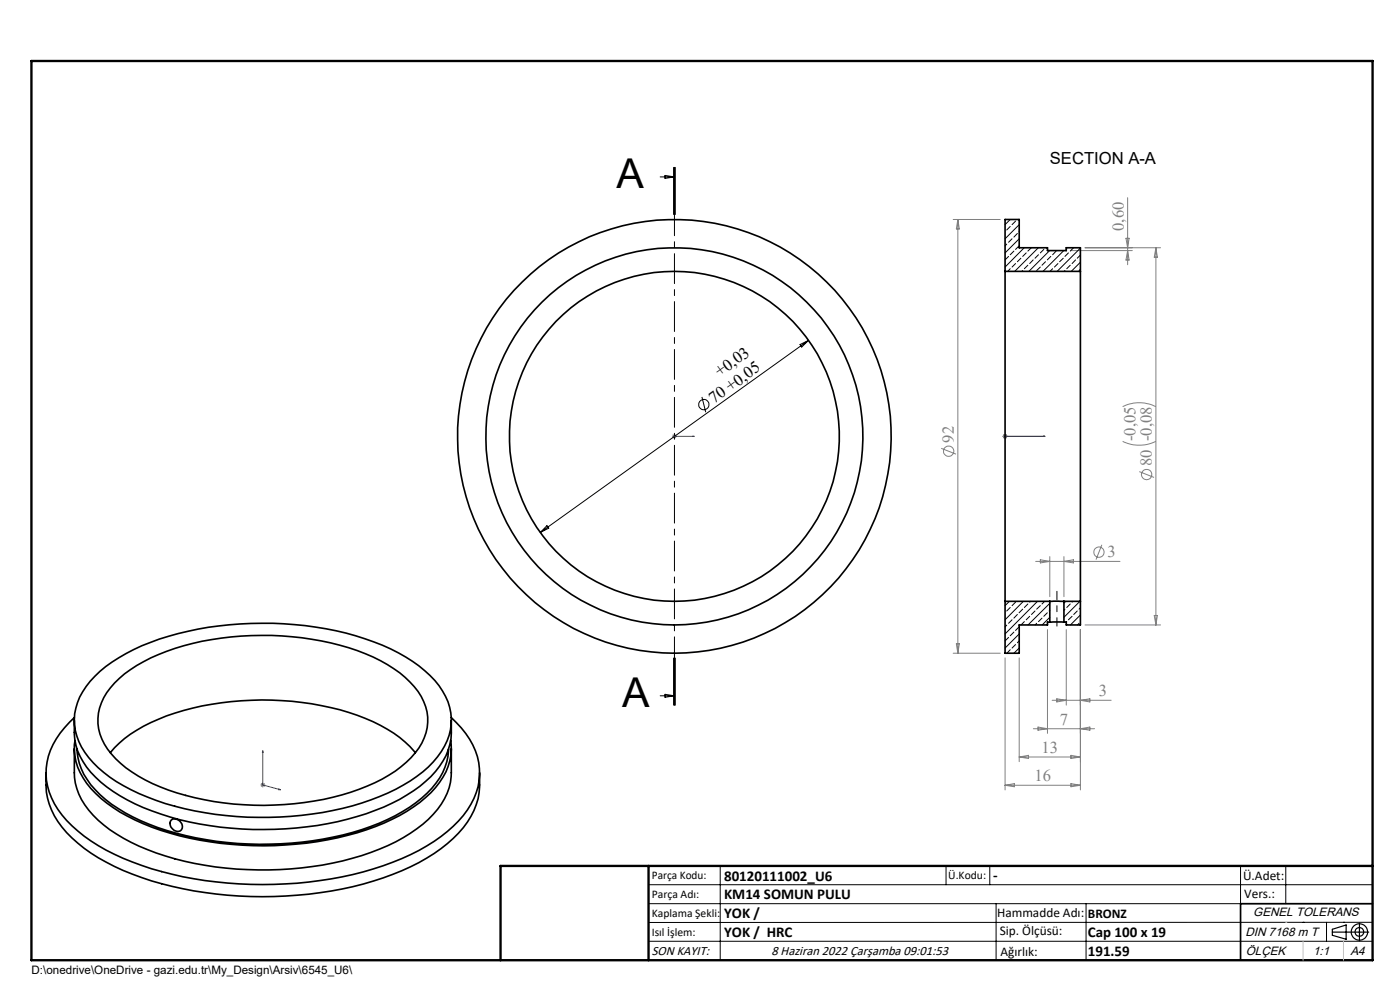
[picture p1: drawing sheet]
<svg xmlns="http://www.w3.org/2000/svg" width="297mm" height="210mm" viewBox="0 0 297 210" stroke-linecap="round" stroke-linejoin="round" font-family="sans-serif">
<g fill="none" stroke="#000" stroke-width=".21">
<path d="M140.1 37.5h3M141.1 37.2l2 .3-2 .3zM142.9 35.5v10M143.1 35.5v10M143.3 35.5v10M169.7 73.1l1.8-.9-1.4 1.4zM171.5 72.2l-56.9 40.8M148.9 84.2l.8 3.2M116 111.5l.4 .5-1.8 1zM142.9 139.6v10M143.1 139.6v10M143.3 139.6v10z"/>
<path d="M140.1 147.6h3M141.1 147.3l2 .3-2 .3zM137.6 187.7h153.6M137.6 191.7h153.6M137.6 199.7h153.6M152.8 183.7v20M200.7 183.7v4M210 183.7v4M211.3 191.7v12M230.4 191.7v12M263.2 183.7v20M272.8 183.7v8"/>
<path d="M276.4 195.6h.1M281.4 195.6v4.1M285 195.6h.1M291.2 195.6l-153.6 .1"/>
<circle cx="149.3" cy="85.8" r="1.09"/>
</g>
<g fill="none" stroke="#808080" stroke-width=".21">
<path d="M202.2 46.6h10M203.2 46.6v92M203.2 46.6l.3 2h-.6zM227.2 53.2h13M230.2 52.6h16M238.9 50.5h.6l-.3 2.1zM239.2 41.9v14.3M239.2 53.2l.3 2h-.6zM245.2 52.6v80M245.2 52.6l.3 2h-.6zM142.6 92.6h1M142.7 92.2l.7 .7"/>
<path d="M143.1 92.1v1M143.4 92.2l-.7 .7M199.7 95.1l3.1 1.2M212.7 92.6h1M212.9 92.2l.7 .7M213.2 92.1v1M213.6 92.2l-.7 .7M238.2 93.6a8.1 8.1 0 0 0 7 0M238.2 86.2a8.1 8.1 0 0 1 7 0M219.7 119.1h17.9M220.7 118.7l2 .4-2 .3zM222.7 118.1v8.5"/>
<path d="M225.7 118.1v8.5M225.7 119.1l2-.4v.7zM233.8 115.6l-1.3 3.1M241.7 100l3.1 1.3M202.2 138.6h10M202.9 136.6h.6l-.3 2zM213.2 139.6v28M216.2 139.6v22M222.2 133.6v22M226.2 133.6v16M229.2 133.6v34M230.2 132.6h16"/>
<path d="M244.9 130.6h.6l-.3 2zM219.2 154.6h13M220.2 154.2l2 .4-2 .3zM223.2 148.5h12.5M224.2 148.2l2 .3-2 .4zM229.2 148.5l2-.3v.7zM229.2 154.6l2-.4v.7zM55.2 166.5h1.1M55.4 166.1l.7 .8M55.7 166v1M56.1 166.1l-.7 .8M213.2 166.6h16"/>
<path d="M213.2 166.6l2-.4v.7zM216.2 160.6h13M216.2 160.6l2-.4v.7zM227.2 160.2l2 .4-2 .3zM227.2 166.2l2 .4-2 .3z"/>
<circle cx="201.2" cy="95.7" r="1.1"/>
<circle cx="233.1" cy="117.1" r="1.1"/>
<circle cx="243.3" cy="100.7" r="1.09"/>
</g>
<g fill="none" stroke="#000" stroke-width=".25">
<path d="M282.6 197.7h7.8M282.6 197.1l3-.9v3l-3-.8zM288.4 195.8v3.8M106.2 203.7h185"/>
<circle cx="288.4" cy="197.7" r="1.74"/>
<circle cx="288.4" cy="197.7" r=".93"/>
</g>
<path d="M142.9 92.6h.3zM143.1 92.6h.1M143.1 92.6h4.2M147.3 92.6h-.4h.4M213.1 92.6h.2zM213.2 92.6h8.5M213.2 92.6h.1M221.7 92.6h-.4h.4M55.7 159.2l.1 .4h-.1zM55.7 159.2v7.3l3.8 1M59.1 167.3l.4 .2h-.4z" fill="none" stroke="#00f" stroke-width=".21"/>
<path d="M224.2 132.8v-7.4" fill="none" stroke="#000" stroke-width=".21" stroke-dasharray="15.2 1.3 1.3 1.3" stroke-dashoffset="13.5"/>
<path d="M143.1 35.5v114.1" fill="none" stroke="#000" stroke-width=".21" stroke-dasharray="6.3 1.3 1.3 1.3" stroke-dashoffset="2"/>
<path d="M291.2 191.7h-28v12" fill="none" stroke="#000" stroke-width=".35"/>
<path d="M6.7 12.9h284.5v190.8h-284.5zM137.6 183.7v20M291.2 183.7h-185v20" fill="none" stroke="#000" stroke-width=".5"/>
<path d="M276.4 199.7v4M285 199.7v4" fill="none" stroke="#c0c0c0" stroke-width=".21"/>
<path d="M272.8 195.6h.1" fill="none" stroke="#c0c0c0" stroke-width=".25"/>
<g fill="#00f">
<path d="M146.9 92.6h.4zM142.9 92.6h.3z"/>
<path d="M59.1 167.3l.4 .2h-.4zM55.7 159.2l.1 .4h-.1zM213.1 92.6h.2zM221.3 92.6h.4zM213.1 92.6h.2zM221.3 92.6h.4z"/>
</g>
<g fill="none" stroke="#000" stroke-width=".35">
<path d="M213.2 57.6v70M213.2 57.6h16M213.2 57.6v-11h3v6h6v.6h4v-.6h3v5M229.2 57.6v70M213.2 127.6h9.5M213.2 127.6v11h3v-6h6v-.6h.5M222.7 127.6h3M222.7 132h3M222.7 127.6v4.4M225.7 127.6h3.5M225.7 127.6v4.4M229.2 127.6v5h-3v-.6h-.5"/>
<path d="M15.8 158.8a21.3 21.3 0 0 0 .5 8.5 18.3 18.3 0 0 0 8.4 9.6 55.9 55.9 0 0 0 25.5 7.5 66.4 66.4 0 0 0 33.8-5.8 24.1 24.1 0 0 0 10.3-9.2 11.2 11.2 0 0 0 1.4-5.5v-5.1M15.8 152.2a16.8 16.8 0 0 0-6 10.7 15.3 15.3 0 0 0 5.5 12.3 42.1 42.1 0 0 0 16.8 9.1 84.3 84.3 0 0 0 49.2-.7 38 38 0 0 0 17-10.6 13.6 13.6 0 0 0-.4-18.6l-2.2-2.2M15.8 152.8a13.7 13.7 0 0 0 4.5 12.1 37.5 37.5 0 0 0 15.8 8.4 74 74 0 0 0 41.6-.7 34 34 0 0 0 14.7-9 13.6 13.6 0 0 0 3.3-10.8M15.9 157.1a12.6 12.6 0 0 0 4.4 11.2 38.8 38.8 0 0 0 17.8 9 72.8 72.8 0 0 0 41.5-1.9 32.1 32.1 0 0 0 12.8-8.3 12.3 12.3 0 0 0 3.2-10M16.4 158.9a13.3 13.3 0 0 0 4.8 9.7 39.7 39.7 0 0 0 18.2 8.7 72.1 72.1 0 0 0 39.2-2 30.2 30.2 0 0 0 13.9-9.2 12.2 12.2 0 0 0 2.6-7.2M20.1 143.5a36.9 36.9 0 0 1 15.7-8.5 72.2 72.2 0 0 1 43.5 1.2 30.4 30.4 0 0 1 13.8 9.2 11.7 11.7 0 0 1-.3 15.1 30.9 30.9 0 0 1-14.1 9.2 72.6 72.6 0 0 1-45.6 .1 31.4 31.4 0 0 1-14.3-9.1 11.8 11.8 0 0 1 .3-16.2zM23.4 159.7a26.4 26.4 0 0 1 11.9-7.8 62.9 62.9 0 0 1 42.2 .5 25.7 25.7 0 0 1 10.6 7.3M24.3 144.9a32.8 32.8 0 0 1 14.7-7.9 63.3 63.3 0 0 1 38.5 1.7 23.3 23.3 0 0 1 11.9 9 10.4 10.4 0 0 1-2.2 13 32 32 0 0 1-14.7 7.9 63.3 63.3 0 0 1-38.5-1.7 23.3 23.3 0 0 1-11.8-9 10.4 10.4 0 0 1 2.1-13zM9.8 163.9a15.8 15.8 0 0 0 5.5 13.9 44.1 44.1 0 0 0 19 9.7 84.3 84.3 0 0 0 47-1.3 38 38 0 0 0 17-10.6 15.3 15.3 0 0 0 3.4-11.7M36.3 173.9a1.57 1.57 0 0 1 1.9 .3 1.57 1.57 0 0 1 .3 1.8 1.56 1.56 0 0 1-1.8 0 1.56 1.56 0 0 1-.6-1.7z"/>
<circle cx="143.1" cy="92.6" r="40"/>
<circle cx="143.1" cy="92.6" r="35"/>
<circle cx="143.1" cy="92.6" r="46"/>
</g>
<g fill="none" stroke="#000" stroke-width=".21">
<path d="M213.6 51.8l-.4 .4M214 54.4l-.8 .7M214.3 46.6l-1.1 1.1M214.3 48l-.7 .8M214.3 57l-.5 .6M214.7 50.7l-.7 .7M215.1 53.3l-.8 .7M215.4 46.9l-.7 .8M215.4 55.9l-.7 .7M215.8 49.5l-.7 .8M216.2 52.2l-.8 .7M216.2 47.7l-3 3"/>
<path d="M216.2 50.7l-3 2.9M216.2 49.1v.1M216.6 54.8l-.8 .7M217 57.4l-.2 .2M217.3 52.6l-4.1 4M217.7 53.6l-.7 .8M218.1 56.3l-.8 .7M218.8 52.6l-.7 .7M219.2 55.1l-.8 .8M220.3 52.6l-5 5M220.3 54l-.7 .8M220.7 56.6l-.8 .8"/>
<path d="M221.4 52.9l-.7 .7M221.8 55.5l-.7 .8M222.7 53.2l-4.4 4.4M222.9 54.4l-.7 .7M223.3 57l-.6 .6M224 53.3l-.7 .7M224.4 55.9l-.7 .7M225.6 54.8l-.8 .7M225.7 53.2l-4.4 4.4M225.9 57.4l-.2 .2M226.3 52.6h-.1M226.7 53.6l-.8 .8"/>
<path d="M227 56.3l-.7 .7M227.8 52.6l-.8 .7M228.2 55.1l-.8 .8M229.2 52.6l-4.9 5M229.2 55.6l-1.9 2M229.2 54.1l-.7 .7M229.2 57.1l-.3 .3M213.6 132.6l-.4 .4M214 135.2l-.8 .8M214.1 127.6l-.9 .9M214.3 128.9l-.7 .7M214.3 137.8l-.7 .8"/>
<path d="M214.7 131.5l-.7 .7M215.1 134.1l-.8 .8M215.4 127.7l-.7 .8M215.4 136.7l-.7 .8M215.8 130.3l-.7 .8M216.2 133l-.8 .7M216.2 134.5l-3 3M216.2 137.5l-1.1 1.1M216.2 136l-.4 .3M217 129.2l-.8 .8M217.1 127.6l-3.9 3.9M217.3 131.9l-.7 .7"/>
<path d="M218.1 128.1l-.8 .8M218.4 130.7l-.7 .8M218.6 127.6l-.2 .1M219.6 129.6l-.8 .7M219.9 132.2l-.3 .4M220.1 127.6l-6.9 6.9M220.7 128.5l-.8 .7M221.1 131.1l-.8 .8M221.6 127.6l-.5 .5M222.2 130l-.8 .7M222.7 130.9l-1.6 1.7M222.7 128l-4.6 4.6"/>
<path d="M222.7 129.5l-.1 .1M225.9 129.2l-.2 .3M226.1 127.6l-.4 .3M226.3 131.9l-.1 .1M227 128.1l-.7 .8M227.4 130.7l-.7 .8M227.6 127.6l-.2 .1M228.5 129.6l-.7 .7M228.9 132.2l-.3 .4M229.1 127.6l-3.4 3.3M229.2 130.4l-2.1 2.2M229.2 128.9l-.3 .3"/>
</g>
<g font-size="8.7">
<text x="130.8" y="39.9">A</text>
<text x="132" y="149.9">A</text>
</g>
<g font-size="3.5">
<text x="222.7" y="34.9">SECTION A-A</text>
<text x="152.7" y="80" transform="rotate(-36 152.7 80)">+0,03</text>
<text x="151.4" y="85.7" transform="rotate(-36 151.4 85.7)">70 +0,05</text>
</g>
<g font-size="3.5" fill="#808080">
<text x="238.4" y="49" transform="rotate(-90 238.4 49)">0,60</text>
<text x="202.4" y="93.9" transform="rotate(-90 202.4 93.9)">92</text>
<text x="240.9" y="93.6" transform="rotate(-90 240.9 93.6)">-0,05</text>
<text x="244.4" y="98.8" transform="rotate(-90 244.4 98.8)">80 -0,08</text>
<text x="235" y="118.2">3</text>
<text x="233.1" y="147.7">3</text>
<text x="224.8" y="153.7">7</text>
<text x="221" y="159.7">13</text>
<text x="219.5" y="165.7">16</text>
</g>
<g font-size="3.2">
<text x="153.6" y="186.8">80120111002_U6</text>
<text x="153.6" y="190.8">KM14 SOMUN PULU</text>
<text x="210.7" y="186.6">-</text>
<text x="153.6" y="194.8">YOK /</text>
<text x="153.6" y="198.8">YOK / HRC</text>
<text x="230.8" y="198.7">Cap 100 x 19</text>
<text x="230.8" y="202.8">191.59</text>
</g>
<g font-size="2.8">
<text x="263.7" y="186.7">Ü.Adet:</text>
<text x="263.9" y="190.5">Vers.:</text>
<text x="211.5" y="194.5">Hammadde Adı:</text>
<text x="230.8" y="194.7">BRONZ</text>
<text x="138.3" y="202.6">SON KAYIT:</text>
<text x="163.6" y="202.6">8 Haziran 2022 Çarşamba 09:01:53</text>
<text x="212.1" y="198.4">Sip. Ölçüsü:</text>
<text x="212.2" y="202.7">Ağırlık:</text>
</g>
<g font-size="2.6">
<text x="265.9" y="194.4">GENEL TOLERANS</text>
<text x="264.2" y="198.5">DIN 7168 m T</text>
<text x="264.3" y="202.6">ÖLÇEK</text>
<text x="278.5" y="202.6">1:1</text>
<text x="286.5" y="202.6">A4</text>
</g>
<g font-size="2.5">
<text x="138.3" y="186.4">Parça Kodu:</text>
<text x="138.3" y="190.5">Parça Adı:</text>
<text x="201.2" y="186.5">Ü.Kodu:</text>
<text x="138.3" y="194.5">Kaplama Şekli:</text>
<text x="138.3" y="198.6">Isıl İşlem:</text>
<text x="6.7" y="206.7">D:\onedrive\OneDrive - gazi.edu.tr\My_Design\Arsiv\6545_U6\</text>
</g>
</svg>
